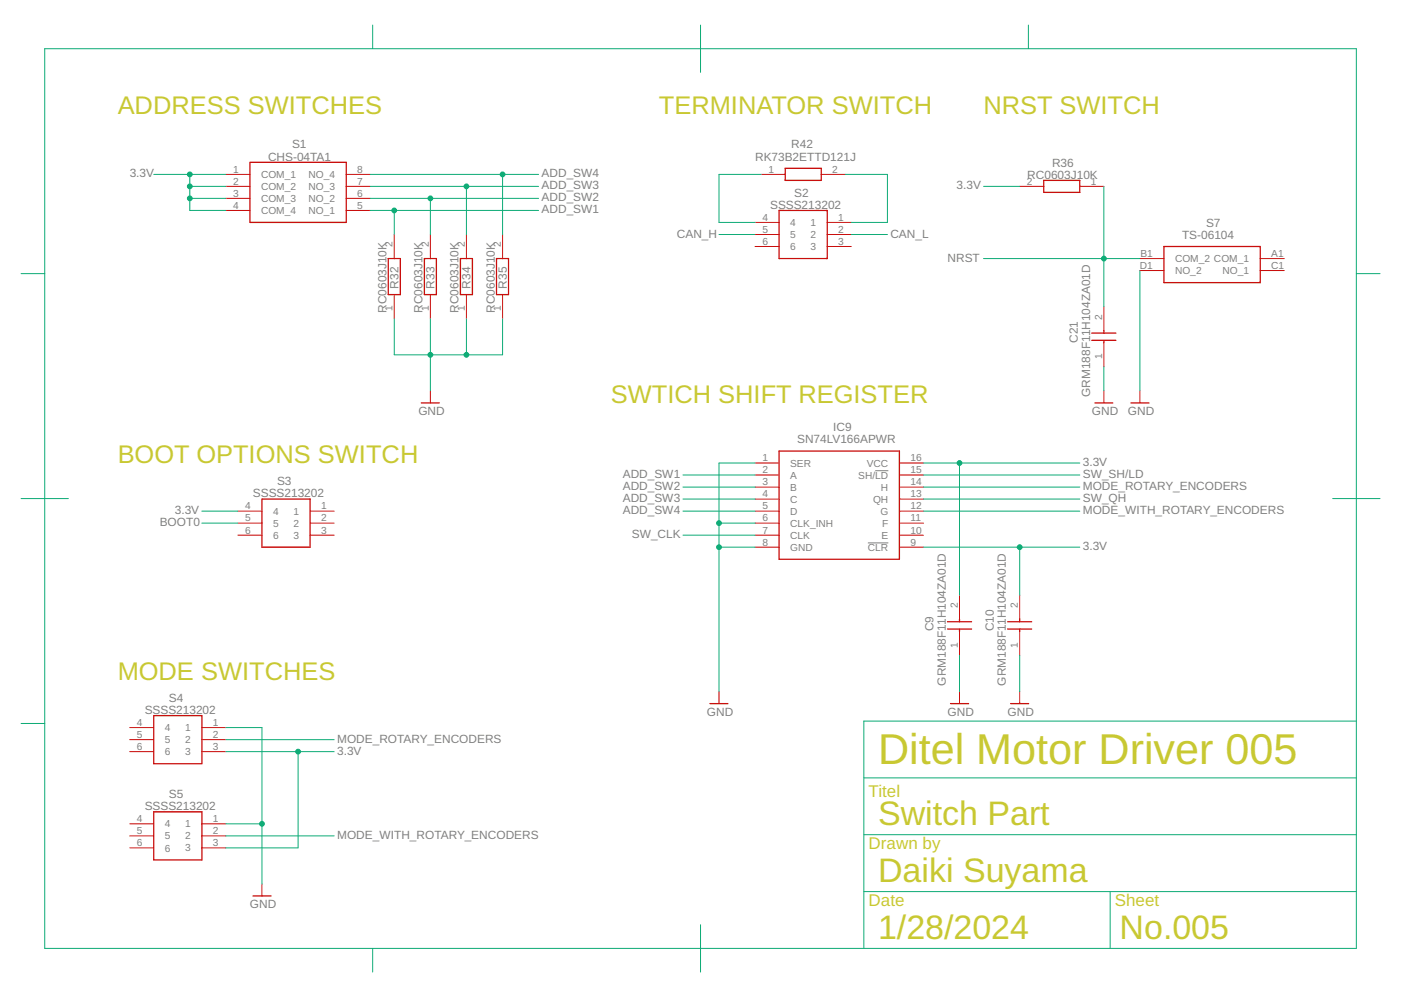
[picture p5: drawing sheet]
<svg xmlns="http://www.w3.org/2000/svg" width="297mm" height="210mm" viewBox="0 0 297 210" stroke-linecap="round" stroke-linejoin="round" font-family="sans-serif">
<path d="M185.6 99.8h2.7M184 115.1h4.3" fill="none" stroke="#808080" stroke-width=".21"/>
<g fill="none" stroke="#c90d0c" stroke-width=".28">
<path d="M53 34.4h20.4v12.8h-20.4zM166.5 35.7h7.6v2.5h-7.6zM221.3 38.2h7.6v2.6h-7.6zM82.3 54.8h2.6v7.7h-2.6zM90 54.8h2.5v7.7h-2.5zM97.6 54.8h2.6v7.7h-2.6zM105.3 54.8h2.5v7.7h-2.5zM165.2 44.6h10.2v10.2h-10.2zM246.8 52.3h20.4v7.6h-20.4zM231.5 72.2h5.1M231.5 70.6h5.1M234 70.1v.5"/>
<path d="M234 72.2v.5M89.3 85.4h3.9M165.2 95.6h25.5v23h-25.5zM232.1 85.4h3.8M239.8 85.4h3.8M55.5 105.8h10.2v10.2h-10.2zM200.9 133.4h5.1M200.9 131.8h5.1M203.4 131.3v.5M203.4 133.4v.5M213.6 133.4h5.1M213.6 131.8h5.1"/>
<path d="M216.2 131.3v.5M216.2 133.4v.5M32.6 151.7h10.2v10.2h-10.2zM150.5 149.2h3.8M201.5 149.2h3.9M214.3 149.2h3.8M32.6 172.1h10.2v10.2h-10.2zM53.6 190h3.9"/>
</g>
<g fill="none" stroke="#c90d0c" stroke-width=".21">
<path d="M47.9 37h5.1M47.9 39.5h5.1M73.4 37h5.1M73.4 39.5h5.1M161.4 37h5.1M174.1 37h5.1M216.2 39.5h5.1M228.9 39.5h5.1M47.9 42.1h5.1M47.9 44.6h5.1M73.4 42.1h5.1M73.4 44.6h5.1"/>
<path d="M83.6 49.7v5.1M91.2 49.7v5.1M98.9 49.7v5.1M106.6 49.7v5.1M160.1 47.2h5.1M160.1 49.7h5.1M160.1 52.3h5.1M175.4 47.2h5.1M175.4 49.7h5.1M175.4 52.3h5.1M241.7 54.8h5.1M241.7 57.4h5.1"/>
<path d="M267.2 54.8h5.1M267.2 57.4h5.1M83.6 62.5v5.1M91.2 62.5v5.1M98.9 62.5v5.1M106.6 62.5v5.1M234 65v5.1M234 72.7v5.1M91.2 82.9v2.5M160.1 98.2h5.1M190.7 98.2h5.1M234 82.9v2.5"/>
<path d="M241.7 82.9v2.5M50.4 108.4h5.1M50.4 110.9h5.1M50.4 113.5h5.1M65.7 108.4h5.1M65.7 110.9h5.1M65.7 113.5h5.1M160.1 100.7h5.1M160.1 103.3h5.1M160.1 105.8h5.1M160.1 108.4h5.1M160.1 110.9h5.1"/>
<path d="M160.1 113.5h5.1M160.1 116h5.1M190.7 100.7h5.1M190.7 103.3h5.1M190.7 105.8h5.1M190.7 108.4h5.1M190.7 110.9h5.1M190.7 113.5h5.1M190.7 116h5.1M203.4 126.2v5.1M203.4 133.9v5.1M216.2 126.2v5.1"/>
<path d="M216.2 133.9v5.1M27.5 154.3h5.1M27.5 156.8h5.1M27.5 159.4h5.1M42.8 154.3h5.1M42.8 156.8h5.1M42.8 159.4h5.1M152.4 146.6v2.6M203.4 146.6v2.6M216.2 146.6v2.6M27.5 174.7h5.1M27.5 177.2h5.1"/>
<path d="M27.5 179.8h5.1M42.8 174.7h5.1M42.8 177.2h5.1M42.8 179.8h5.1M55.5 187.4v2.6"/>
</g>
<g fill="none" stroke="#0dab76" stroke-width=".21">
<path d="M9.5 10.3h278.1v190.8h-278.1zM79 5.3v5M148.5 5.3v10M218 5.3v5M32.6 37h15.3M40.2 37v7.6h7.7M40.2 39.5h7.7M78.5 37h35.7M78.5 39.5h35.7M98.9 39.5v10.2M106.6 37v12.7M161.4 37h-9v10.2h7.7"/>
<path d="M179.2 37h9v10.2h-7.7M208.5 39.5h7.7M234 39.5v25.5M4.5 58h5M40.2 42.1h7.7M78.5 44.6h35.7M78.5 42.1h35.7M83.6 44.6v5.1M91.2 42.1v7.6M152.4 49.7h7.7M180.5 49.7h7.7M208.5 54.8h33.2"/>
<path d="M241.7 57.4v25.5M287.6 58h5M83.6 67.6v7.6h23v-7.6M91.2 67.6v15.3M98.9 67.6v7.6M234 77.8v5.1M160.1 98.2h-7.7v48.4M195.8 98.2h33.1M203.4 98.2v28M4.5 105.7h10M42.8 110.9h7.6M42.8 108.4h7.6"/>
<path d="M144.8 108.4h15.3M144.8 100.7h15.3M144.8 103.3h15.3M144.8 105.8h15.3M144.8 113.5h15.3M152.4 116h7.7M152.4 110.9h7.7M195.8 116h33.1M195.8 108.4h33.1M195.8 100.7h33.1M195.8 103.3h33.1M195.8 105.8h33.1"/>
<path d="M216.2 116v10.2M282.6 105.7h10M203.4 139v7.6M216.2 139v7.6M4.5 153.4h5M47.9 154.3h7.6v33.1M47.9 159.4h22.9M47.9 156.8h22.9M63.2 159.4v20.4h-15.3M287.6 152.9h-104.4v48.2M47.9 174.7h7.6M47.9 177.2h22.9"/>
<path d="M183.2 177h104.4M183.2 164.9h104.4M148.5 196.1v10M183.2 189h104.4M235.4 189v12.1M79 201.1v5"/>
</g>
<g fill="#0dab76" stroke="#0dab76" stroke-width=".21">
<circle cx="91.2" cy="75.2" r=".51"/>
<circle cx="98.9" cy="75.2" r=".51"/>
<circle cx="152.4" cy="116" r=".51"/>
<circle cx="152.4" cy="110.9" r=".51"/>
<circle cx="55.5" cy="174.7" r=".51"/>
<circle cx="40.2" cy="39.5" r=".51"/>
<circle cx="40.2" cy="42.1" r=".51"/>
<circle cx="40.2" cy="37" r=".51"/>
<circle cx="203.4" cy="98.2" r=".51"/>
<circle cx="216.2" cy="116" r=".51"/>
<circle cx="63.2" cy="159.4" r=".51"/>
<circle cx="83.6" cy="44.6" r=".51"/>
<circle cx="91.2" cy="42.1" r=".51"/>
<circle cx="106.6" cy="37" r=".51"/>
<circle cx="98.9" cy="39.5" r=".51"/>
<circle cx="234" cy="54.8" r=".51"/>
</g>
<text font-size="9.1" fill="#c8c832" x="186.2" y="161.9">Ditel Motor Driver 005</text>
<g font-size="7.2" fill="#c8c832">
<text x="186.2" y="175">Switch Part</text>
<text x="186.2" y="187">Daiki Suyama</text>
<text x="186.2" y="199.1">1/28/2024</text>
<text x="237.4" y="199.1">No.005</text>
</g>
<g font-size="5.4" fill="#c8c832">
<text x="24.9" y="24.2">ADDRESS SWITCHES</text>
<text x="139.7" y="24.2">TERMINATOR SWITCH</text>
<text x="208.5" y="24.2">NRST SWITCH</text>
<text x="129.5" y="85.4">SWTICH SHIFT REGISTER</text>
<text x="24.9" y="98.2">BOOT OPTIONS SWITCH</text>
<text x="24.9" y="144.1">MODE SWITCHES</text>
</g>
<g font-size="3.6" fill="#c8c832">
<text x="184.2" y="169">Titel</text>
<text x="184.2" y="180">Drawn by</text>
<text x="184.2" y="192">Date</text>
<text x="236.4" y="192">Sheet</text>
</g>
<g font-size="2.5" fill="#808080">
<text x="56.8" y="34">CHS-04TA1</text>
<text x="61.9" y="31.5">S1</text>
<text x="160.1" y="34">RK73B2ETTD121J</text>
<text x="167.7" y="31.5">R42</text>
<text x="223" y="35.3">R36</text>
<text x="27.5" y="37.6">3.3V</text>
<text x="114.8" y="37.6">ADD_SW4</text>
<text x="114.8" y="40.2">ADD_SW3</text>
<text x="168.4" y="41.7">S2</text>
<text x="202.8" y="40.2">3.3V</text>
<text x="217.8" y="37.9">RC0603J10K</text>
<text x="114.8" y="45.3">ADD_SW1</text>
<text x="114.8" y="42.7">ADD_SW2</text>
<text x="163.3" y="44.2">SSSS213202</text>
<text x="143.5" y="50.4">CAN_H</text>
<text x="188.8" y="50.4">CAN_L</text>
<text x="250.6" y="50.6">TS-06104</text>
<text x="255.7" y="48.1">S7</text>
<text x="200.9" y="55.5">NRST</text>
<text x="84.5" y="61.2" transform="rotate(-90 84.5 61.2)">R32</text>
<text x="92.1" y="61.2" transform="rotate(-90 92.1 61.2)">R33</text>
<text x="99.8" y="61.2" transform="rotate(-90 99.8 61.2)">R34</text>
<text x="107.4" y="61.2" transform="rotate(-90 107.4 61.2)">R35</text>
<text x="81.9" y="66.3" transform="rotate(-90 81.9 66.3)">RC0603J10K</text>
<text x="89.6" y="66.3" transform="rotate(-90 89.6 66.3)">RC0603J10K</text>
<text x="97.2" y="66.3" transform="rotate(-90 97.2 66.3)">RC0603J10K</text>
<text x="104.9" y="66.3" transform="rotate(-90 104.9 66.3)">RC0603J10K</text>
<text x="228.6" y="72.7" transform="rotate(-90 228.6 72.7)">C21</text>
<text x="88.7" y="88">GND</text>
<text x="231.1" y="84.1" transform="rotate(-90 231.1 84.1)">GRM188F11H104ZA01D</text>
<text x="231.5" y="88">GND</text>
<text x="239.1" y="88">GND</text>
<text x="169" y="94">SN74LV166APWR</text>
<text x="176.7" y="91.4">IC9</text>
<text x="132" y="101.4">ADD_SW1</text>
<text x="229.6" y="98.8">3.3V</text>
<text x="229.6" y="101.4">SW_SH/LD</text>
<text x="53.6" y="105.4">SSSS213202</text>
<text x="58.7" y="102.9">S3</text>
<text x="132" y="103.9">ADD_SW2</text>
<text x="132" y="106.5">ADD_SW3</text>
<text x="229.6" y="106.5">SW_QH</text>
<text x="229.6" y="103.9">MODE_ROTARY_ENCODERS</text>
<text x="33.9" y="111.6">BOOT0</text>
<text x="37.1" y="109">3.3V</text>
<text x="132" y="109">ADD_SW4</text>
<text x="229.6" y="109">MODE_WITH_ROTARY_ENCODERS</text>
<text x="134" y="114.1">SW_CLK</text>
<text x="229.6" y="116.7">3.3V</text>
<text x="198" y="133.9" transform="rotate(-90 198 133.9)">C9</text>
<text x="210.7" y="133.9" transform="rotate(-90 210.7 133.9)">C10</text>
<text x="35.8" y="148.8">S4</text>
<text x="200.5" y="145.3" transform="rotate(-90 200.5 145.3)">GRM188F11H104ZA01D</text>
<text x="213.3" y="145.3" transform="rotate(-90 213.3 145.3)">GRM188F11H104ZA01D</text>
<text x="30.7" y="151.3">SSSS213202</text>
<text x="149.9" y="151.7">GND</text>
<text x="200.9" y="151.7">GND</text>
<text x="213.6" y="151.7">GND</text>
<text x="71.5" y="160">3.3V</text>
<text x="71.5" y="157.5">MODE_ROTARY_ENCODERS</text>
<text x="30.7" y="171.7">SSSS213202</text>
<text x="35.8" y="169.2">S5</text>
<text x="71.5" y="177.9">MODE_WITH_ROTARY_ENCODERS</text>
<text x="53" y="192.5">GND</text>
</g>
<g font-size="2.2" fill="#808080">
<text x="49.4" y="36.6">1</text>
<text x="49.4" y="39.2">2</text>
<text x="49.4" y="41.7">3</text>
<text x="55.3" y="37.7">COM_1</text>
<text x="55.3" y="40.3">COM_2</text>
<text x="65.4" y="40.3">NO_3</text>
<text x="65.4" y="37.7">NO_4</text>
<text x="75.7" y="41.7">6</text>
<text x="75.7" y="39.2">7</text>
<text x="75.7" y="36.6">8</text>
<text x="162.9" y="36.6">1</text>
<text x="176.5" y="36.6">2</text>
<text x="217.7" y="39.2">2</text>
<text x="231.3" y="39.2">1</text>
<text x="49.4" y="44.3">4</text>
<text x="55.3" y="42.8">COM_3</text>
<text x="55.3" y="45.4">COM_4</text>
<text x="65.4" y="45.4">NO_1</text>
<text x="65.4" y="42.8">NO_2</text>
<text x="75.7" y="44.3">5</text>
<text x="161.6" y="46.8">4</text>
<text x="167.5" y="47.9">4</text>
<text x="171.8" y="47.9">1</text>
<text x="177.7" y="46.8">1</text>
<text x="83.2" y="52.5" transform="rotate(-90 83.2 52.5)">2</text>
<text x="90.9" y="52.5" transform="rotate(-90 90.9 52.5)">2</text>
<text x="98.5" y="52.5" transform="rotate(-90 98.5 52.5)">2</text>
<text x="106.2" y="52.5" transform="rotate(-90 106.2 52.5)">2</text>
<text x="161.6" y="49.4">5</text>
<text x="161.6" y="51.9">6</text>
<text x="167.5" y="50.5">5</text>
<text x="167.5" y="53">6</text>
<text x="171.8" y="50.5">2</text>
<text x="171.8" y="53">3</text>
<text x="177.7" y="49.4">2</text>
<text x="177.7" y="51.9">3</text>
<text x="241.7" y="57">D1</text>
<text x="241.8" y="54.5">B1</text>
<text x="249.1" y="55.6">COM_2 COM_1</text>
<text x="249.1" y="58.1">NO_2</text>
<text x="259.2" y="58.1">NO_1</text>
<text x="269.5" y="54.5">A1</text>
<text x="269.5" y="57">C1</text>
<text x="83.2" y="66" transform="rotate(-90 83.2 66)">1</text>
<text x="90.9" y="66" transform="rotate(-90 90.9 66)">1</text>
<text x="98.5" y="66" transform="rotate(-90 98.5 66)">1</text>
<text x="106.2" y="66" transform="rotate(-90 106.2 66)">1</text>
<text x="233.7" y="67.8" transform="rotate(-90 233.7 67.8)">2</text>
<text x="233.7" y="76.2" transform="rotate(-90 233.7 76.2)">1</text>
<text x="161.6" y="97.8">1</text>
<text x="161.6" y="100.4">2</text>
<text x="167.5" y="98.9">SER</text>
<text x="167.5" y="101.5">A</text>
<text x="182" y="101.5">SH/LD</text>
<text x="183.8" y="98.9">VCC</text>
<text x="193" y="97.8">16</text>
<text x="193" y="100.4">15</text>
<text x="161.6" y="102.9">3</text>
<text x="161.6" y="105.5">4</text>
<text x="167.5" y="104">B</text>
<text x="167.5" y="106.6">C</text>
<text x="185.1" y="106.6">QH</text>
<text x="186.8" y="104">H</text>
<text x="193" y="102.9">14</text>
<text x="193" y="105.5">13</text>
<text x="52" y="108">4</text>
<text x="52" y="110.6">5</text>
<text x="52" y="113.1">6</text>
<text x="57.9" y="109.1">4</text>
<text x="57.9" y="111.7">5</text>
<text x="62.2" y="109.1">1</text>
<text x="62.2" y="111.7">2</text>
<text x="68.1" y="108">1</text>
<text x="68.1" y="110.6">2</text>
<text x="68.1" y="113.1">3</text>
<text x="161.6" y="108">5</text>
<text x="161.6" y="110.6">6</text>
<text x="161.6" y="113.1">7</text>
<text x="167.5" y="109.1">D</text>
<text x="167.5" y="111.7">CLK_INH</text>
<text x="186.7" y="109.1">G</text>
<text x="187" y="111.7">F</text>
<text x="193" y="108">12</text>
<text x="193" y="110.6">11</text>
<text x="193" y="113.1">10</text>
<text x="57.9" y="114.2">6</text>
<text x="62.2" y="114.2">3</text>
<text x="161.6" y="115.7">8</text>
<text x="167.5" y="114.2">CLK</text>
<text x="167.5" y="116.8">GND</text>
<text x="184" y="116.8">CLR</text>
<text x="186.9" y="114.2">E</text>
<text x="193" y="115.7">9</text>
<text x="203.1" y="129" transform="rotate(-90 203.1 129)">2</text>
<text x="215.8" y="129" transform="rotate(-90 215.8 129)">2</text>
<text x="203.1" y="137.4" transform="rotate(-90 203.1 137.4)">1</text>
<text x="215.8" y="137.4" transform="rotate(-90 215.8 137.4)">1</text>
<text x="29" y="153.9">4</text>
<text x="34.9" y="155">4</text>
<text x="39.2" y="155">1</text>
<text x="45.1" y="153.9">1</text>
<text x="29" y="156.5">5</text>
<text x="29" y="159">6</text>
<text x="34.9" y="157.6">5</text>
<text x="34.9" y="160.1">6</text>
<text x="39.2" y="157.6">2</text>
<text x="39.2" y="160.1">3</text>
<text x="45.1" y="156.5">2</text>
<text x="45.1" y="159">3</text>
<text x="29" y="174.3">4</text>
<text x="29" y="176.9">5</text>
<text x="29" y="179.4">6</text>
<text x="34.9" y="175.4">4</text>
<text x="34.9" y="178">5</text>
<text x="39.2" y="175.4">1</text>
<text x="39.2" y="178">2</text>
<text x="45.1" y="174.3">1</text>
<text x="45.1" y="176.9">2</text>
<text x="45.1" y="179.4">3</text>
<text x="34.9" y="180.5">6</text>
<text x="39.2" y="180.5">3</text>
</g>
</svg>
